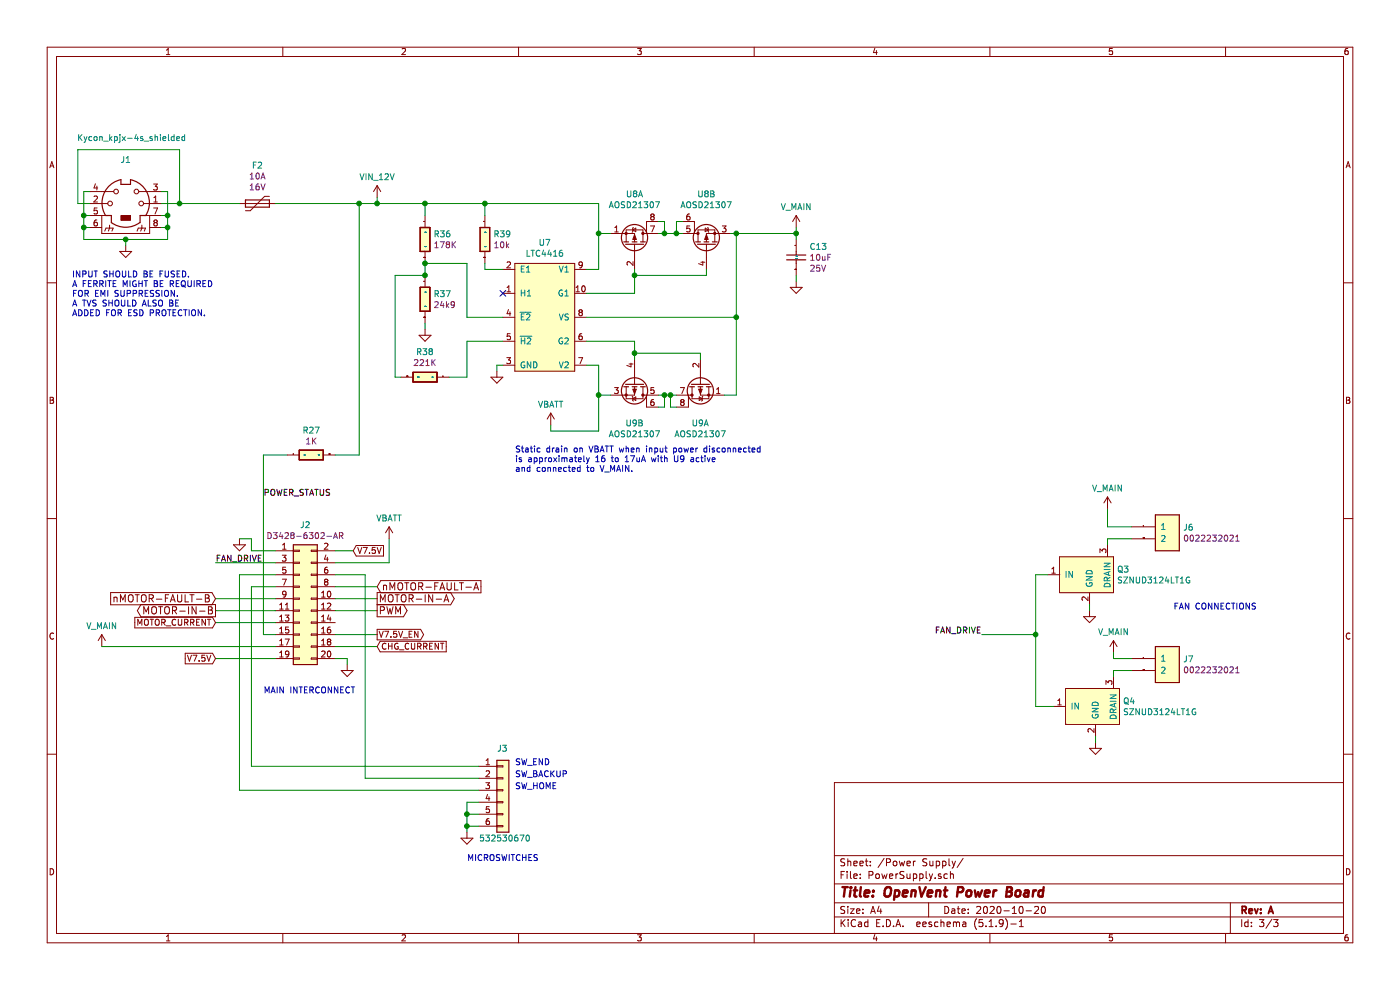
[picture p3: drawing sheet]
EESchema Schematic File Version 4
EELAYER 30 0
EELAYER END
$Descr A4 11693 8268
encoding utf-8
Sheet 3 3
Title "OpenVent Power Board"
Date "2020-10-20"
Rev "A"
Comp ""
Comment1 ""
Comment2 ""
Comment3 ""
Comment4 ""
$EndDescr
$Comp
L OV_Power-rescue:GND-OpenVent #GND_?
U 1 1
P 1050 2050
AR Path="/5FBB7C1D" Ref="#GND_?"  Part="1" 
AR Path="/5FAE643E/5FBB7C1D" Ref="#GND_017"  Part="1" 
F 0 "#GND_017" H 1050 2050 20  0001 C CNN
F 1 "GND" H 1050 1980 30  0001 C CNN
F 2 "" H 1050 2050 70  0001 C CNN
F 3 "" H 1050 2050 70  0001 C CNN
	1    1050 2050
	1    0    0    -1  
$EndComp
$Comp
L OV_Power-rescue:LTC4416-OpenVent U7
U 1 1
P 4200 3050
F 0 "U7" H 4550 4075 50  0000 C CNN
F 1 "LTC4416" H 4550 3984 50  0000 C CNN
F 2 "Package_SO:MSOP-10_3x3mm_P0.5mm" H 4200 3050 50  0001 C CNN
F 3 "http://www.linear.com/docs/17899" H 3950 3250 50  0001 C CNN
F 4 "Analog Devices / Linear Technology" H 4200 3050 50  0001 C CNN "Mfr"
F 5 "LTC4416IMS#TRPBF" H 4200 3050 50  0001 C CNN "Mfr_PN"
F 6 "IC OR CTRLR SRC SELECT 10MSOP" H 4200 3050 50  0001 C CNN "Desc"
F 7 "OR Controller Source Selector Switch P-Channel 2:2 10-MSOP" H 4200 3050 50  0001 C CNN "Detailed"
	1    4200 3050
	1    0    0    -1  
$EndComp
$Comp
L OV_Power-rescue:AOSD21307-OpenVent U8
U 1 1
P 5300 2250
F 0 "U8" V 5925 2250 50  0000 C CNN
F 1 "AOSD21307" V 5834 2250 50  0000 C CNN
F 2 "Package_SO:SOIC-8_3.9x4.9mm_P1.27mm" H 5300 2250 50  0001 C CNN
F 3 "www.aosmd.com/res/data_sheets/AOSD21307.pdf" H 5300 2250 50  0001 C CNN
F 4 "Alpha & Omega Semiconductor Inc." H 5300 2250 50  0001 C CNN "Mfr"
F 5 "AOSD21307" H 5300 2250 50  0001 C CNN "Mfr_PN"
F 6 "30V DUAL P-CHANNEL MOSFET" H 5300 2250 50  0001 C CNN "Desc"
F 7 "Mosfet Array 2 P-Channel (Dual) 30V 9A (Ta) 2W (Ta) Surface Mount 8-SOIC" H 5300 2250 50  0001 C CNN "Detailed"
	1    5300 2250
	0    1    -1   0   
$EndComp
$Comp
L OV_Power-rescue:AOSD21307-OpenVent U8
U 2 1
P 5900 2250
F 0 "U8" V 6525 2250 50  0000 C CNN
F 1 "AOSD21307" V 6434 2250 50  0000 C CNN
F 2 "Package_SO:SOIC-8_3.9x4.9mm_P1.27mm" H 5900 2250 50  0001 C CNN
F 3 "www.aosmd.com/res/data_sheets/AOSD21307.pdf" H 5900 2250 50  0001 C CNN
F 4 "Alpha & Omega Semiconductor Inc." H 5900 2250 50  0001 C CNN "Mfr"
F 5 "AOSD21307" H 5900 2250 50  0001 C CNN "Mfr_PN"
F 6 "30V DUAL P-CHANNEL MOSFET" H 5900 2250 50  0001 C CNN "Desc"
F 7 "Mosfet Array 2 P-Channel (Dual) 30V 9A (Ta) 2W (Ta) Surface Mount 8-SOIC" H 5900 2250 50  0001 C CNN "Detailed"
	2    5900 2250
	0    -1   -1   0   
$EndComp
Wire Wire Line
	5500 1850 5550 1850
Wire Wire Line
	5550 1850 5550 1950
Wire Wire Line
	5550 1950 5650 1950
Wire Wire Line
	5700 1850 5650 1850
Wire Wire Line
	5650 1850 5650 1950
Connection ~ 5650 1950
Wire Wire Line
	5650 1950 5700 1950
Wire Wire Line
	5550 1950 5500 1950
Connection ~ 5550 1950
$Comp
L OV_Power-rescue:AOSD21307-OpenVent U9
U 1 1
P 5850 3000
F 0 "U9" V 6383 3000 50  0000 C CNN
F 1 "AOSD21307" V 6474 3000 50  0000 C CNN
F 2 "Package_SO:SOIC-8_3.9x4.9mm_P1.27mm" H 5850 3000 50  0001 C CNN
F 3 "www.aosmd.com/res/data_sheets/AOSD21307.pdf" H 5850 3000 50  0001 C CNN
F 4 "Alpha & Omega Semiconductor Inc." H 5850 3000 50  0001 C CNN "Mfr"
F 5 "AOSD21307" H 5850 3000 50  0001 C CNN "Mfr_PN"
F 6 "30V DUAL P-CHANNEL MOSFET" H 5850 3000 50  0001 C CNN "Desc"
F 7 "Mosfet Array 2 P-Channel (Dual) 30V 9A (Ta) 2W (Ta) Surface Mount 8-SOIC" H 5850 3000 50  0001 C CNN "Detailed"
	1    5850 3000
	0    -1   1    0   
$EndComp
$Comp
L OV_Power-rescue:AOSD21307-OpenVent U9
U 2 1
P 5300 3000
F 0 "U9" V 5833 3000 50  0000 C CNN
F 1 "AOSD21307" V 5924 3000 50  0000 C CNN
F 2 "Package_SO:SOIC-8_3.9x4.9mm_P1.27mm" H 5300 3000 50  0001 C CNN
F 3 "www.aosmd.com/res/data_sheets/AOSD21307.pdf" H 5300 3000 50  0001 C CNN
F 4 "Alpha & Omega Semiconductor Inc." H 5300 3000 50  0001 C CNN "Mfr"
F 5 "AOSD21307" H 5300 3000 50  0001 C CNN "Mfr_PN"
F 6 "30V DUAL P-CHANNEL MOSFET" H 5300 3000 50  0001 C CNN "Desc"
F 7 "Mosfet Array 2 P-Channel (Dual) 30V 9A (Ta) 2W (Ta) Surface Mount 8-SOIC" H 5300 3000 50  0001 C CNN "Detailed"
	2    5300 3000
	0    1    1    0   
$EndComp
Wire Wire Line
	5300 2250 5300 2300
Wire Wire Line
	5300 2450 4900 2450
Wire Wire Line
	5300 2300 5900 2300
Wire Wire Line
	5900 2300 5900 2250
Connection ~ 5300 2300
Wire Wire Line
	5300 2300 5300 2450
Wire Wire Line
	5000 2250 5000 1950
Wire Wire Line
	5000 1950 5100 1950
Wire Wire Line
	4900 2250 5000 2250
Wire Wire Line
	5500 3400 5550 3400
Wire Wire Line
	5550 3400 5550 3300
Wire Wire Line
	5550 3300 5600 3300
Wire Wire Line
	5650 3400 5600 3400
Wire Wire Line
	5600 3400 5600 3300
Connection ~ 5600 3300
Wire Wire Line
	5600 3300 5650 3300
Wire Wire Line
	5550 3300 5500 3300
Connection ~ 5550 3300
Wire Wire Line
	4900 3050 5000 3050
Wire Wire Line
	5000 3050 5000 3300
Wire Wire Line
	5000 3300 5100 3300
Wire Wire Line
	4900 2850 5300 2850
Wire Wire Line
	5300 2850 5300 2950
Wire Wire Line
	5300 2950 5850 2950
Wire Wire Line
	5850 2950 5850 3000
Connection ~ 5300 2950
Wire Wire Line
	5300 2950 5300 3000
Wire Wire Line
	4900 2650 6150 2650
Wire Wire Line
	6150 2650 6150 1950
Wire Wire Line
	6150 1950 6100 1950
Wire Wire Line
	6050 3300 6150 3300
Wire Wire Line
	6150 3300 6150 2650
Connection ~ 6150 2650
Connection ~ 6150 1950
$Comp
L OV_Power-rescue:V_MAIN-OpenVent #PWR028
U 1 1
P 6650 1900
F 0 "#PWR028" H 6650 1750 50  0001 C CNN
F 1 "V_MAIN" H 6650 2073 50  0000 C CNN
F 2 "" H 6650 1900 50  0001 C CNN
F 3 "" H 6650 1900 50  0001 C CNN
	1    6650 1900
	1    0    0    -1  
$EndComp
Wire Wire Line
	6150 1950 6650 1950
Wire Wire Line
	6650 1900 6650 1950
$Comp
L OV_Power-rescue:10k_0603_Chip_Resistor,_1%,_0.1W-OpenVent R39
U 1 1
P 4150 1900
F 0 "R39" V 4204 1870 50  0000 L CNN
F 1 "10k_0603_Chip_Resistor,_1%,_0.1W" H 4150 1900 50  0001 C CNN
F 2 "Resistor_SMD:R_0603_1608Metric" H 4150 1900 50  0001 C CNN
F 3 "" H 4150 1900 50  0001 C CNN
F 4 "10k" V 4295 1870 50  0000 L CNN "Val"
F 5 "1%" H 4150 1900 50  0001 C CNN "Tolerance"
F 6 "0.1W" H 4150 1900 50  0001 C CNN "Watt"
	1    4150 1900
	0    1    1    0   
$EndComp
Wire Wire Line
	4200 2250 4050 2250
Wire Wire Line
	4050 2250 4050 2200
$Comp
L OV_Power-rescue:R_0603_24k9_0.1W_1%-OpenVent R37
U 1 1
P 3650 2400
F 0 "R37" V 3704 2370 50  0000 L CNN
F 1 "R_0603_24k9_0.1W_1%" H 3650 2400 50  0001 C CNN
F 2 "Resistor_SMD:R_0603_1608Metric" H 3650 2400 60  0001 C CNN
F 3 "" H 3650 2400 60  0001 C CNN
F 4 "24k9" V 3795 2370 50  0000 L CNN "Val"
F 5 "1%" H 3650 2400 50  0001 C CNN "Tolerance"
F 6 "0.1W" H 3650 2400 50  0001 C CNN "Watt"
	1    3650 2400
	0    1    1    0   
$EndComp
$Comp
L OV_Power-rescue:R_0603_221K_0.1W_1%-OpenVent R38
U 1 1
P 3650 3250
F 0 "R38" H 3750 2943 50  0000 C CNN
F 1 "R_0603_221K_0.1W_1%" H 3650 3250 50  0001 C CNN
F 2 "Resistor_SMD:R_0603_1608Metric" H 3650 3250 60  0001 C CNN
F 3 "" H 3650 3250 60  0001 C CNN
F 4 "221K" H 3750 3034 50  0000 C CNN "Val"
F 5 "1%" H 3650 3250 50  0001 C CNN "Tolerance"
F 6 "0.1W" H 3650 3250 50  0001 C CNN "Watt"
	1    3650 3250
	-1   0    0    1   
$EndComp
$Comp
L OV_Power-rescue:R_0603_178K_0.1W_1%-OpenVent R36
U 1 1
P 3650 1900
F 0 "R36" V 3704 1870 50  0000 L CNN
F 1 "R_0603_178K_0.1W_1%" H 3650 1900 50  0001 C CNN
F 2 "Resistor_SMD:R_0603_1608Metric" H 3650 1900 60  0001 C CNN
F 3 "" H 3650 1900 60  0001 C CNN
F 4 "178K" V 3795 1870 50  0000 L CNN "Val"
F 5 "1%" H 3650 1900 50  0001 C CNN "Tolerance"
F 6 "0.1W" H 3650 1900 50  0001 C CNN "Watt"
	1    3650 1900
	0    1    1    0   
$EndComp
$Comp
L OV_Power-rescue:GND-OpenVent #PWR025
U 1 1
P 3550 2750
F 0 "#PWR025" H 3550 2500 50  0001 C CNN
F 1 "GND" H 3550 2600 50  0001 C CNN
F 2 "" H 3550 2750 50  0001 C CNN
F 3 "" H 3550 2750 50  0001 C CNN
	1    3550 2750
	1    0    0    -1  
$EndComp
$Comp
L OV_Power-rescue:GND-OpenVent #PWR026
U 1 1
P 4150 3100
F 0 "#PWR026" H 4150 2850 50  0001 C CNN
F 1 "GND" H 4150 2950 50  0001 C CNN
F 2 "" H 4150 3100 50  0001 C CNN
F 3 "" H 4150 3100 50  0001 C CNN
	1    4150 3100
	1    0    0    -1  
$EndComp
Wire Wire Line
	5000 1700 4050 1700
Wire Wire Line
	5000 1700 5000 1950
Connection ~ 5000 1950
Wire Wire Line
	4050 1800 4050 1700
Connection ~ 4050 1700
Wire Wire Line
	4050 1700 3550 1700
Wire Wire Line
	3550 1800 3550 1700
Wire Wire Line
	3550 2200 3550 2300
Wire Wire Line
	3550 2700 3550 2750
Wire Wire Line
	3900 2200 3550 2200
Connection ~ 3550 2200
Wire Wire Line
	3550 2300 3300 2300
Wire Wire Line
	3300 2300 3300 3150
Wire Wire Line
	3300 3150 3350 3150
Connection ~ 3550 2300
Wire Wire Line
	4200 2850 3900 2850
Wire Wire Line
	3900 2850 3900 3150
Wire Wire Line
	3900 3150 3750 3150
Wire Wire Line
	4200 3050 4150 3050
Wire Wire Line
	4150 3050 4150 3100
Wire Wire Line
	4200 2650 3900 2650
Wire Wire Line
	3900 2200 3900 2650
$Comp
L OV_Power-rescue:C_1210_10uF_25V_10%_X7R-OpenVent C13
U 1 1
P 6750 2100
F 0 "C13" V 6709 2110 50  0000 L CNN
F 1 "C_1210_10uF_25V_10%_X7R" H 6750 2100 50  0001 C CNN
F 2 "Capacitor_SMD:C_1210_3225Metric" H 6750 2100 50  0001 C CNN
F 3 "http://www.samsungsem.com/kr/support/product-search/mlcc/CL32A106KAULNNE.jsp" H 6750 2100 50  0001 C CNN
F 4 "10uF" V 6800 2110 50  0000 L CNN "Val"
F 5 "25V" V 6891 2110 50  0000 L CNN "Voltage"
F 6 "10%" H 6750 2100 50  0001 C CNN "Tolerance"
F 7 "Samsung Electro-Mechanics" H 6750 2100 50  0001 C CNN "Mfr"
F 8 "CL32A106KAULNNE" H 6750 2100 50  0001 C CNN "Mfr_PN"
F 9 "CAP CER 10UF 25V X5R 1210" H 6750 2100 50  0001 C CNN "Desc"
F 10 "10µF ±10% 25V Ceramic Capacitor X5R 1210 (3225 Metric)" H 6750 2100 50  0001 C CNN "Detailed"
	1    6750 2100
	0    1    1    0   
$EndComp
$Comp
L OV_Power-rescue:GND-OpenVent #PWR029
U 1 1
P 6650 2350
F 0 "#PWR029" H 6650 2100 50  0001 C CNN
F 1 "GND" H 6650 2200 50  0001 C CNN
F 2 "" H 6650 2350 50  0001 C CNN
F 3 "" H 6650 2350 50  0001 C CNN
	1    6650 2350
	1    0    0    -1  
$EndComp
Wire Wire Line
	6650 1950 6650 2000
Connection ~ 6650 1950
Wire Wire Line
	6650 2300 6650 2350
$Comp
L OV_Power-rescue:VBATT-OpenVent #PWR027
U 1 1
P 4600 3550
F 0 "#PWR027" H 4600 3400 50  0001 C CNN
F 1 "VBATT" H 4600 3723 50  0000 C CNN
F 2 "" H 4600 3550 50  0001 C CNN
F 3 "" H 4600 3550 50  0001 C CNN
	1    4600 3550
	1    0    0    -1  
$EndComp
Wire Wire Line
	5000 3300 5000 3600
Wire Wire Line
	5000 3600 4600 3600
Wire Wire Line
	4600 3600 4600 3550
Connection ~ 5000 3300
Text Notes 600  2650 0    50   ~ 0
INPUT SHOULD BE FUSED.\nA FERRITE MIGHT BE REQUIRED\nFOR EMI SUPPRESSION.\nA TVS SHOULD ALSO BE\nADDED FOR ESD PROTECTION.
$Comp
L OV_Power-rescue:Conn_HDR_2x10_latching-OpenVent J2
U 1 1
P 2500 5000
F 0 "J2" H 2550 5617 50  0000 C CNN
F 1 "Conn_HDR_2x10_latching" H 2550 5526 50  0001 C CNN
F 2 "F_Misc:3M_D3428-6302-AR" H 2500 5000 50  0001 C CNN
F 3 "https://multimedia.3m.com/mws/media/485761O/3mtm-four-wall-header-ts2245.pdf" H 2500 5000 50  0001 C CNN
F 4 "CONN HEADER VERT 20POS 2.54MM LATCHING" H 2500 5000 50  0001 C CNN "Desc"
F 5 "Connector Header Through Hole 20 position 0.100\" (2.54mm) with latches" H 2500 5000 50  0001 C CNN "Detailed"
F 6 "3M" H 2500 5000 50  0001 C CNN "Mfr"
F 7 "D3428-6302-AR" H 2550 5526 50  0000 C CNN "Mfr_PN"
	1    2500 5000
	1    0    0    -1  
$EndComp
$Comp
L OV_Power-rescue:GND-OpenVent #PWR030
U 1 1
P 2900 5550
F 0 "#PWR030" H 2900 5300 50  0001 C CNN
F 1 "GND" H 2900 5400 50  0001 C CNN
F 2 "" H 2900 5550 50  0001 C CNN
F 3 "" H 2900 5550 50  0001 C CNN
	1    2900 5550
	1    0    0    -1  
$EndComp
$Comp
L OV_Power-rescue:GND-OpenVent #PWR018
U 1 1
P 2000 4500
F 0 "#PWR018" H 2000 4250 50  0001 C CNN
F 1 "GND" H 2000 4350 50  0001 C CNN
F 2 "" H 2000 4500 50  0001 C CNN
F 3 "" H 2000 4500 50  0001 C CNN
	1    2000 4500
	1    0    0    -1  
$EndComp
$Comp
L OV_Power-rescue:V_MAIN-OpenVent #PWR031
U 1 1
P 850 5400
F 0 "#PWR031" H 850 5250 50  0001 C CNN
F 1 "V_MAIN" H 850 5573 50  0000 C CNN
F 2 "" H 850 5400 50  0001 C CNN
F 3 "" H 850 5400 50  0001 C CNN
	1    850  5400
	1    0    0    -1  
$EndComp
Text GLabel 1800 5500 0    50   Input ~ 0
V7.5V
Text GLabel 2950 4600 2    50   Input ~ 0
V7.5V
Text GLabel 3150 5300 2    50   Output ~ 0
V7.5V_EN
Wire Wire Line
	2900 5550 2900 5500
Wire Wire Line
	2900 5500 2800 5500
Wire Wire Line
	2300 4600 2100 4600
Wire Wire Line
	2100 4600 2100 4500
Wire Wire Line
	2100 4500 2000 4500
Wire Wire Line
	2300 5500 1800 5500
Wire Wire Line
	3150 5300 2800 5300
$Comp
L OV_Power-rescue:VBATT-OpenVent #PWR032
U 1 1
P 3250 4500
F 0 "#PWR032" H 3250 4350 50  0001 C CNN
F 1 "VBATT" H 3250 4673 50  0000 C CNN
F 2 "" H 3250 4500 50  0001 C CNN
F 3 "" H 3250 4500 50  0001 C CNN
	1    3250 4500
	1    0    0    -1  
$EndComp
Wire Wire Line
	3250 4700 3250 4500
Text GLabel 3150 5100 2    60   Output ~ 0
PWM
Text GLabel 3150 5000 2    60   Output ~ 0
MOTOR-IN-A
Text GLabel 1800 5100 0    60   Output ~ 0
MOTOR-IN-B
Text GLabel 3150 4900 2    60   Input ~ 0
nMOTOR-FAULT-A
Text GLabel 1800 5000 0    60   Input ~ 0
nMOTOR-FAULT-B
Text GLabel 3150 5400 2    50   Input ~ 0
CHG_CURRENT
Text GLabel 1800 5200 0    50   Input ~ 0
MOTOR_CURRENT
Wire Wire Line
	2300 5200 1800 5200
$Comp
L OV_Power-rescue:Kycon_kpjx-4s_shielded-OpenVent J1
U 1 1
P 1050 1700
F 0 "J1" H 1050 2067 50  0000 C CNN
F 1 "Kycon_kpjx-4s_shielded" H 1100 2250 50  0000 C CNN
F 2 "OpenVent:Kycon_KPJX-4S_SHIELD" H 1050 1700 50  0001 C CNN
F 3 "http://www.kycon.com/Pub_Eng_Draw/KPJX-4S-S.pdf" H 1050 1700 50  0001 C CNN
F 4 "Kycon, Inc." H 1050 1700 50  0001 C CNN "Mfr"
F 5 "KPJX-4S-S" H 1050 1700 50  0001 C CNN "Mfr_PN"
F 6 "4 (Power) Position Circular Connector Jack, Female Sockets Solder" H 1050 1700 50  0001 C CNN "Detailed"
F 7 "CONN JACK FMALE 4POS TIN SOLDER" H 1050 1700 50  0001 C CNN "Desc"
	1    1050 1700
	1    0    0    -1  
$EndComp
Wire Wire Line
	650  1250 1500 1250
Wire Wire Line
	1500 1250 1500 1700
Wire Wire Line
	1500 1700 1350 1700
Wire Wire Line
	1350 1600 1400 1600
Wire Wire Line
	1400 1600 1400 1800
Wire Wire Line
	1400 2000 1050 2000
Wire Wire Line
	700  2000 700  1900
Wire Wire Line
	1050 2000 1050 2050
Connection ~ 1050 2000
Wire Wire Line
	1050 2000 700  2000
$Comp
L OV_Power-rescue:532530670-OpenVent J3
U 1 1
P 4200 6600
F 0 "J3" H 4150 6950 50  0000 L CNN
F 1 "532530670" H 4000 6200 50  0000 L CNN
F 2 "Connector_Molex:Molex_Micro-Latch_53253-0670_1x06_P2.00mm_Vertical" H 4200 6600 50  0001 C CNN
F 3 "https://www.molex.com/pdm_docs/sd/532530270_sd.pdf" H 4200 6600 50  0001 C CNN
F 4 "Molex" H 4200 6600 50  0001 C CNN "Mfr"
F 5 "0532530670" H 4200 6600 50  0001 C CNN "Mfr_PN"
F 6 "CONN HEADER VERT 6POS 2MM" H 4200 6600 50  0001 C CNN "Desc"
F 7 "Connector Header Through Hole 6 position 0.079\" (2.00mm)" H 4200 6600 50  0001 C CNN "Detailed"
	1    4200 6600
	1    0    0    -1  
$EndComp
$Comp
L OV_Power-rescue:GND-OpenVent #PWR033
U 1 1
P 3900 6950
F 0 "#PWR033" H 3900 6700 50  0001 C CNN
F 1 "GND" H 3900 6800 50  0001 C CNN
F 2 "" H 3900 6950 50  0001 C CNN
F 3 "" H 3900 6950 50  0001 C CNN
	1    3900 6950
	1    0    0    -1  
$EndComp
Wire Wire Line
	4000 6700 3900 6700
Wire Wire Line
	3900 6700 3900 6800
Wire Wire Line
	4000 6800 3900 6800
Connection ~ 3900 6800
Wire Wire Line
	3900 6800 3900 6900
Wire Wire Line
	4000 6900 3900 6900
Connection ~ 3900 6900
Wire Wire Line
	3900 6900 3900 6950
Wire Wire Line
	4000 6600 2000 6600
Text Notes 2200 5800 0    50   ~ 0
MAIN INTERCONNECT
Text Notes 3900 7200 0    50   ~ 0
MICROSWITCHES
Text Notes 4300 3950 0    50   ~ 0
Static drain on VBATT when input power disconnected\nis approximately 16 to 17uA with U9 active\nand connected to V_MAIN.
$Comp
L OV_Power-rescue:CONN_HEADER_2.54X2_MOLEX_KK_Series-OpenVent J6
U 1 1
P 9450 4500
F 0 "J6" H 9880 4596 50  0000 L CNN
F 1 "CONN_HEADER_2.54X2_MOLEX_KK_Series" H 9650 4700 50  0001 C CNN
F 2 "Connector_Molex:Molex_KK-254_AE-6410-02A_1x02_P2.54mm_Vertical" H 9650 4700 50  0001 C CNN
F 3 "https://www.molex.com/webdocs/datasheets/pdf/en-us//0022232021_PCB_HEADERS.pdf" H 9650 4700 50  0001 C CNN
F 4 "Molex" H 9450 4500 50  0001 C CNN "Mfr"
F 5 "0022232021" H 9880 4505 50  0000 L CNN "Mfr_PN"
F 6 "CONN HEADER VERT 2POS 2.54MM" H 9450 4500 50  0001 C CNN "Desc"
F 7 "Connector Header Through Hole 2 position 0.100\" (2.54mm)" H 9450 4500 50  0001 C CNN "Detailed"
	1    9450 4500
	1    0    0    -1  
$EndComp
$Comp
L OV_Power-rescue:CONN_HEADER_2.54X2_MOLEX_KK_Series-OpenVent J7
U 1 1
P 9450 5600
F 0 "J7" H 9880 5696 50  0000 L CNN
F 1 "CONN_HEADER_2.54X2_MOLEX_KK_Series" H 9650 5800 50  0001 C CNN
F 2 "Connector_Molex:Molex_KK-254_AE-6410-02A_1x02_P2.54mm_Vertical" H 9650 5800 50  0001 C CNN
F 3 "https://www.molex.com/webdocs/datasheets/pdf/en-us//0022232021_PCB_HEADERS.pdf" H 9650 5800 50  0001 C CNN
F 4 "Molex" H 9450 5600 50  0001 C CNN "Mfr"
F 5 "0022232021" H 9880 5605 50  0000 L CNN "Mfr_PN"
F 6 "CONN HEADER VERT 2POS 2.54MM" H 9450 5600 50  0001 C CNN "Desc"
F 7 "Connector Header Through Hole 2 position 0.100\" (2.54mm)" H 9450 5600 50  0001 C CNN "Detailed"
	1    9450 5600
	1    0    0    -1  
$EndComp
$Comp
L OV_Power-rescue:GND-OpenVent #PWR022
U 1 1
P 9100 5100
F 0 "#PWR022" H 9100 4850 50  0001 C CNN
F 1 "GND" H 9100 4950 50  0001 C CNN
F 2 "" H 9100 5100 50  0001 C CNN
F 3 "" H 9100 5100 50  0001 C CNN
	1    9100 5100
	1    0    0    -1  
$EndComp
$Comp
L OV_Power-rescue:GND-OpenVent #PWR023
U 1 1
P 9150 6200
F 0 "#PWR023" H 9150 5950 50  0001 C CNN
F 1 "GND" H 9150 6050 50  0001 C CNN
F 2 "" H 9150 6200 50  0001 C CNN
F 3 "" H 9150 6200 50  0001 C CNN
	1    9150 6200
	1    0    0    -1  
$EndComp
Wire Wire Line
	9250 4400 9450 4400
Text Notes 9800 5100 0    50   ~ 0
FAN CONNECTIONS
$Comp
L OV_Power-rescue:V_MAIN-OpenVent #PWR024
U 1 1
P 9250 4250
F 0 "#PWR024" H 9250 4100 50  0001 C CNN
F 1 "V_MAIN" H 9250 4423 50  0000 C CNN
F 2 "" H 9250 4250 50  0001 C CNN
F 3 "" H 9250 4250 50  0001 C CNN
	1    9250 4250
	1    0    0    -1  
$EndComp
Wire Wire Line
	9250 4250 9250 4400
$Comp
L OV_Power-rescue:SZNUD3124LT1G-OpenVent Q4
U 1 1
P 9150 6150
F 0 "Q4" H 9378 6446 50  0000 L CNN
F 1 "SZNUD3124LT1G" H 9378 6355 50  0000 L CNN
F 2 "Package_TO_SOT_SMD:SOT-23" H 9250 6250 50  0001 C CNN
F 3 "http://www.onsemi.com/pub/Collateral/NUD3124-D.PDF" H 9250 6250 50  0001 C CNN
F 4 "ON Semiconductor" H 9150 6150 50  0001 C CNN "Mfr"
F 5 "SZNUD3124LT1G" H 9150 6150 50  0001 C CNN "Mfr_PN"
F 6 "IC PWR DRVR N-CHAN 1:1 SOT23-3" H 9150 6150 50  0001 C CNN "Desc"
F 7 "Power Switch/Driver 1:1 N-Channel 150mA SOT-23-3 (TO-236)" H 9150 6150 50  0001 C CNN "Detailed"
F 8 "12V" H 9150 6150 50  0001 C CNN "Voltage"
F 9 "150mA" H 9150 6150 50  0001 C CNN "Current"
	1    9150 6150
	1    0    0    -1  
$EndComp
$Comp
L OV_Power-rescue:SZNUD3124LT1G-OpenVent Q3
U 1 1
P 9100 5050
F 0 "Q3" H 9328 5346 50  0000 L CNN
F 1 "SZNUD3124LT1G" H 9328 5255 50  0000 L CNN
F 2 "Package_TO_SOT_SMD:SOT-23" H 9200 5150 50  0001 C CNN
F 3 "http://www.onsemi.com/pub/Collateral/NUD3124-D.PDF" H 9200 5150 50  0001 C CNN
F 4 "ON Semiconductor" H 9100 5050 50  0001 C CNN "Mfr"
F 5 "SZNUD3124LT1G" H 9100 5050 50  0001 C CNN "Mfr_PN"
F 6 "IC PWR DRVR N-CHAN 1:1 SOT23-3" H 9100 5050 50  0001 C CNN "Desc"
F 7 "Power Switch/Driver 1:1 N-Channel 150mA SOT-23-3 (TO-236)" H 9100 5050 50  0001 C CNN "Detailed"
F 8 "12V" H 9100 5050 50  0001 C CNN "Voltage"
F 9 "150mA" H 9100 5050 50  0001 C CNN "Current"
	1    9100 5050
	1    0    0    -1  
$EndComp
Wire Wire Line
	9100 5100 9100 5050
Wire Wire Line
	9250 4500 9250 4550
Wire Wire Line
	9250 4500 9450 4500
$Comp
L OV_Power-rescue:V_MAIN-OpenVent #PWR034
U 1 1
P 9300 5450
F 0 "#PWR034" H 9300 5300 50  0001 C CNN
F 1 "V_MAIN" H 9300 5623 50  0000 C CNN
F 2 "" H 9300 5450 50  0001 C CNN
F 3 "" H 9300 5450 50  0001 C CNN
	1    9300 5450
	1    0    0    -1  
$EndComp
Wire Wire Line
	9450 5600 9300 5600
Wire Wire Line
	9300 5600 9300 5650
Wire Wire Line
	9150 6150 9150 6200
Wire Wire Line
	9450 5500 9300 5500
Wire Wire Line
	9300 5500 9300 5450
Wire Wire Line
	8800 5900 8650 5900
Wire Wire Line
	8650 5900 8650 5300
Wire Wire Line
	8650 4800 8750 4800
Text Label 1800 4700 0    50   ~ 0
FAN_DRIVE
Wire Wire Line
	8650 5300 8200 5300
Connection ~ 8650 5300
Wire Wire Line
	8650 5300 8650 4800
Text Label 8200 5300 2    50   ~ 0
FAN_DRIVE
Connection ~ 3550 1700
$Comp
L OV_Power-rescue:1K_0603_Chip_Resistor,_1%,_0.1W-OpenVent R27
U 1 1
P 2500 3700
F 0 "R27" H 2600 3807 50  0000 C CNN
F 1 "1K_0603_Chip_Resistor,_1%,_0.1W" H 2500 3700 50  0001 C CNN
F 2 "Resistor_SMD:R_0603_1608Metric" H 2500 3700 60  0001 C CNN
F 3 "" H 2500 3700 60  0001 C CNN
F 4 "1K" H 2600 3716 50  0000 C CNN "Val"
F 5 "1%" H 2500 3700 50  0001 C CNN "Tolerance"
F 6 "0.1W" H 2500 3700 50  0001 C CNN "Watt"
	1    2500 3700
	1    0    0    -1  
$EndComp
Wire Wire Line
	2400 3800 2200 3800
Text Label 2200 4150 0    50   ~ 0
POWER_STATUS
Wire Wire Line
	2950 4600 2800 4600
Wire Wire Line
	2300 5400 850  5400
Wire Wire Line
	3150 5400 2800 5400
NoConn ~ 4200 2450
$Comp
L OV_Power-rescue:VIN_12V-OpenVent #PWR0101
U 1 1
P 3150 1650
F 0 "#PWR0101" H 3150 1500 50  0001 C CNN
F 1 "VIN_12V" H 3150 1823 50  0000 C CNN
F 2 "" H 3150 1650 60  0001 C CNN
F 3 "" H 3150 1650 60  0001 C CNN
	1    3150 1650
	1    0    0    -1  
$EndComp
Wire Wire Line
	3150 1650 3150 1700
Connection ~ 3150 1700
Wire Wire Line
	3150 1700 3550 1700
Wire Wire Line
	750  1800 700  1800
Wire Wire Line
	750  1900 700  1900
Connection ~ 700  1900
Wire Wire Line
	700  1900 700  1800
Wire Wire Line
	1350 1900 1400 1900
Connection ~ 1400 1900
Wire Wire Line
	1400 1900 1400 2000
Wire Wire Line
	1350 1800 1400 1800
Connection ~ 1400 1800
Wire Wire Line
	1400 1800 1400 1900
Wire Wire Line
	3250 4700 2800 4700
Wire Wire Line
	2300 4700 1800 4700
Wire Wire Line
	2300 4800 2000 4800
Wire Wire Line
	2000 4800 2000 6600
Wire Wire Line
	3050 6500 3050 4800
Wire Wire Line
	3050 4800 2800 4800
Wire Wire Line
	3050 6500 4000 6500
Wire Wire Line
	2100 6400 2100 4900
Wire Wire Line
	2100 4900 2300 4900
Wire Wire Line
	3150 4900 2800 4900
Wire Wire Line
	2300 5000 1800 5000
Wire Wire Line
	3150 5000 2800 5000
Wire Wire Line
	2300 5100 1800 5100
Wire Wire Line
	3150 5100 2800 5100
Wire Wire Line
	2300 5300 2200 5300
Wire Wire Line
	2200 5300 2200 3800
Wire Wire Line
	2100 6400 4000 6400
Wire Wire Line
	2800 3800 3000 3800
Wire Wire Line
	3000 3800 3000 1700
Wire Wire Line
	3000 1700 3150 1700
Wire Wire Line
	750  1700 650  1700
Wire Wire Line
	650  1700 650  1250
Wire Wire Line
	750  1600 700  1600
Wire Wire Line
	700  1600 700  1800
Connection ~ 700  1800
Text Notes 4300 6400 0    50   ~ 0
SW_END
Text Notes 4300 6500 0    50   ~ 0
SW_BACKUP
Text Notes 4300 6600 0    50   ~ 0
SW_HOME
$Comp
L OV_Power-rescue:Polyfuse_10A-OpenVent F2
U 1 1
P 2150 1700
F 0 "F2" V 2465 1700 50  0000 C CNN
F 1 "Polyfuse_10A-OpenVent" V 2250 1700 50  0001 C CNN
F 2 "" H 2200 1500 50  0001 L CNN
F 3 "" H 2150 1700 50  0001 C CNN
F 4 "Littelfuse Inc." H 2150 1700 50  0001 C CNN "Mfr"
F 5 "16R1000GMR" H 2150 1700 50  0001 C CNN "Mfr_PN"
F 6 "PTC RESET FUSE 16V 10A RADIAL" H 2150 1700 50  0001 C CNN "Desc"
F 7 "Polymeric PTC Resettable Fuse 16V 10A Ih Through Hole Radial, Disc" H 2150 1700 50  0001 C CNN "Detailed"
F 8 "10A" V 2374 1700 50  0000 C CNN "Current"
F 9 "16V" V 2283 1700 50  0000 C CNN "Voltage"
	1    2150 1700
	0    -1   -1   0   
$EndComp
Wire Wire Line
	2300 1700 3000 1700
Connection ~ 3000 1700
Wire Wire Line
	2000 1700 1500 1700
Connection ~ 1500 1700
$EndSCHEMATC
